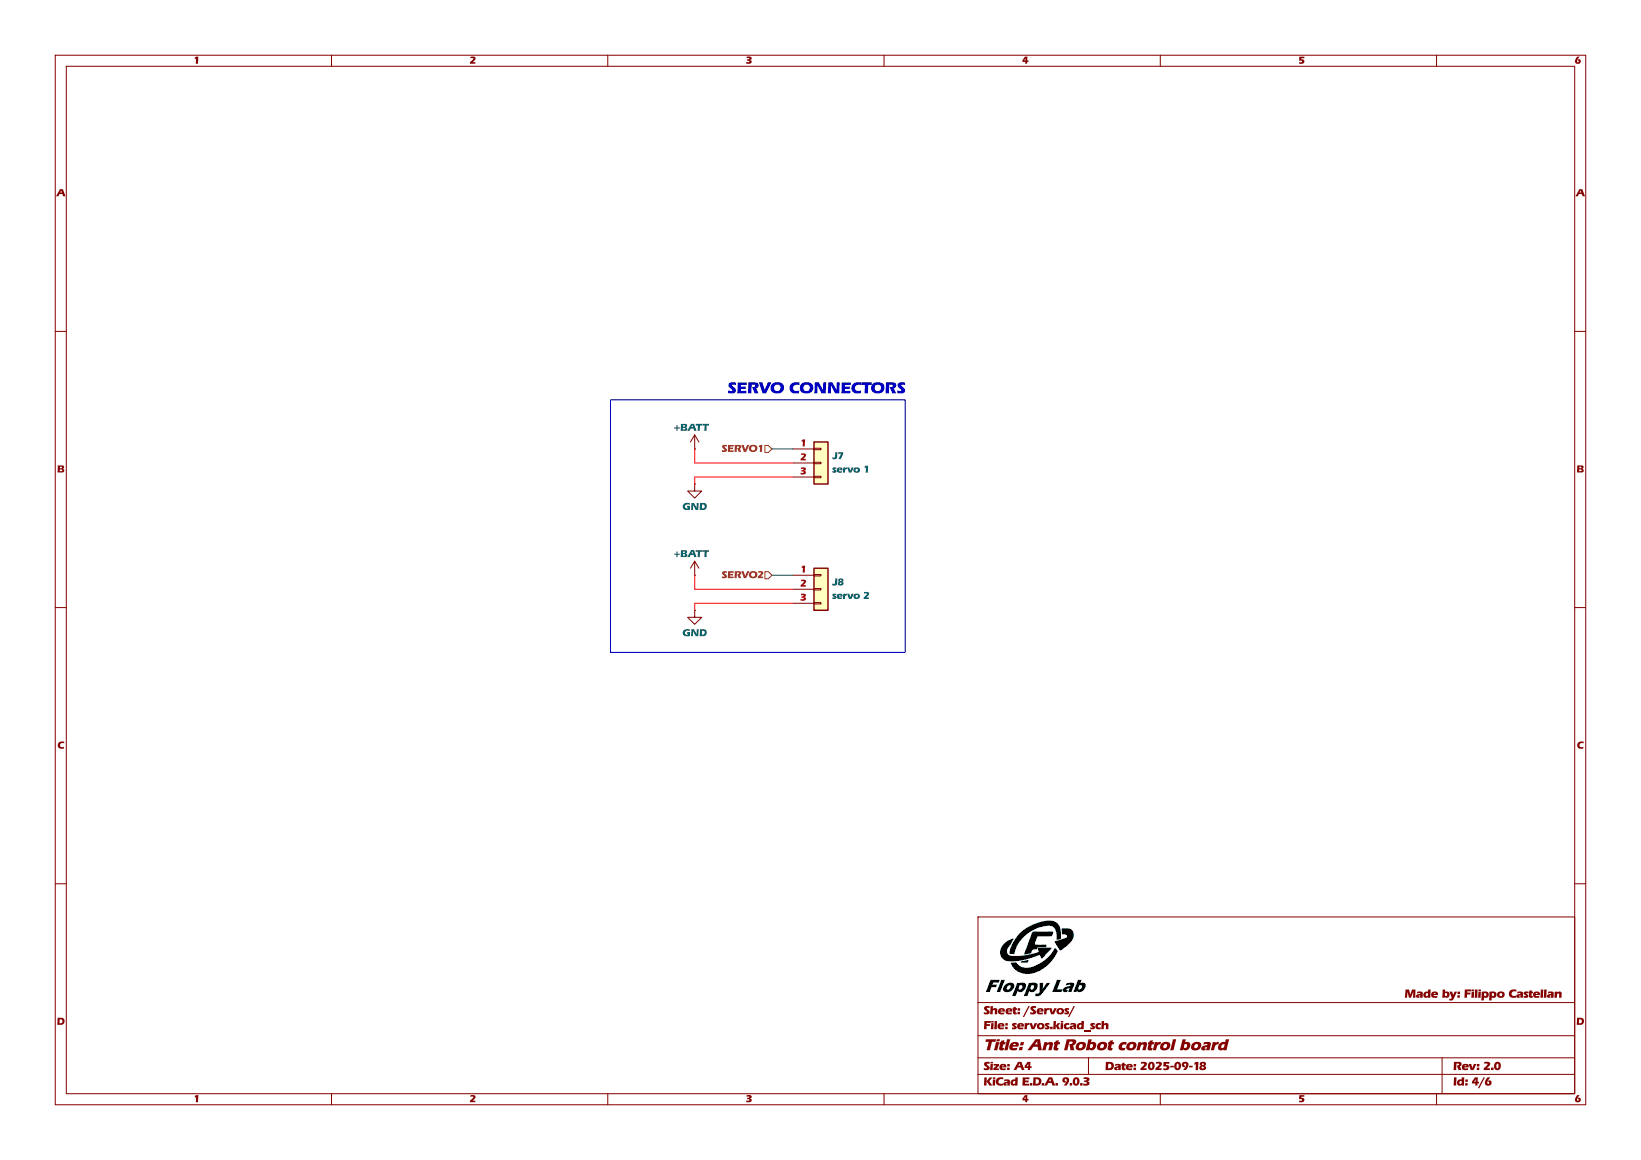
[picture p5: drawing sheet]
(kicad_sch
 (version 20250114)
 (generator "eeschema")
 (generator_version "9.0")
 (paper "A4")
 (title_block
  (title "Ant Robot control board")
  (date "2025-09-18")
  (rev "2.0")
  (company "Filippo Castellan"))
 (lib_symbols
  (symbol "Connector_Generic:Conn_01x03"
   (pin_names
    (offset 1.016) (hide yes)) (exclude_from_sim no) (in_bom yes) (on_board yes)
   (property "Reference" "J" (at 0 5.08 0) (effects (font (size 1.27 1.27))))
   (property "Value" "Conn_01x03" (at 0 -5.08 0) (effects (font (size 1.27 1.27))))
   (property "Footprint" "" (at 0 0 0) (effects (font (size 1.27 1.27)) (hide yes)))
   (property "Datasheet" "~" (at 0 0 0) (effects (font (size 1.27 1.27)) (hide yes)))
   (property "Description" "Generic connector, single row, 01x03, script generated (kicad-library-utils/schlib/autogen/connector/)" (at 0 0 0) (effects (font (size 1.27 1.27)) (hide yes)))
   (symbol "Conn_01x03_1_1"
    (rectangle (start -1.27 3.81) (end 1.27 -3.81) (stroke (width 0.254) (type default)) (fill (type background)))
    (rectangle (start -1.27 2.667) (end 0 2.413) (stroke (width 0.1524) (type default)) (fill (type none)))
    (rectangle (start -1.27 0.127) (end 0 -0.127) (stroke (width 0.1524) (type default)) (fill (type none)))
    (rectangle (start -1.27 -2.413) (end 0 -2.667) (stroke (width 0.1524) (type default)) (fill (type none)))
    (pin passive line (at -5.08 2.54 0) (length 3.81) (name "Pin_1" (effects (font (size 1.27 1.27)))) (number "1" (effects (font (size 1.27 1.27)))))
    (pin passive line (at -5.08 0 0) (length 3.81) (name "Pin_2" (effects (font (size 1.27 1.27)))) (number "2" (effects (font (size 1.27 1.27)))))
    (pin passive line (at -5.08 -2.54 0) (length 3.81) (name "Pin_3" (effects (font (size 1.27 1.27)))) (number "3" (effects (font (size 1.27 1.27))))))
   (embedded_fonts no))
  (symbol "power:+BATT"
   (power)
   (pin_numbers (hide yes))
   (pin_names
    (offset 0) (hide yes)) (exclude_from_sim no) (in_bom yes) (on_board yes)
   (property "Reference" "#PWR" (at 0 -3.81 0) (effects (font (size 1.27 1.27)) (hide yes)))
   (property "Value" "+BATT" (at 0 3.556 0) (effects (font (size 1.27 1.27))))
   (property "Footprint" "" (at 0 0 0) (effects (font (size 1.27 1.27)) (hide yes)))
   (property "Datasheet" "" (at 0 0 0) (effects (font (size 1.27 1.27)) (hide yes)))
   (property "Description" "Power symbol creates a global label with name \"+BATT\"" (at 0 0 0) (effects (font (size 1.27 1.27)) (hide yes)))
   (symbol "+BATT_0_1"
    (polyline (pts (xy -0.762 1.27) (xy 0 2.54)) (stroke (width 0) (type default)) (fill (type none)))
    (polyline (pts (xy 0 2.54) (xy 0.762 1.27)) (stroke (width 0) (type default)) (fill (type none)))
    (polyline (pts (xy 0 0) (xy 0 2.54)) (stroke (width 0) (type default)) (fill (type none))))
   (symbol "+BATT_1_1"
    (pin power_in line (at 0 0 90) (length 0) (name "~" (effects (font (size 1.27 1.27)))) (number "1" (effects (font (size 1.27 1.27))))))
   (embedded_fonts no))
  (symbol "power:GND"
   (power)
   (pin_numbers (hide yes))
   (pin_names
    (offset 0) (hide yes)) (exclude_from_sim no) (in_bom yes) (on_board yes)
   (property "Reference" "#PWR" (at 0 -6.35 0) (effects (font (size 1.27 1.27)) (hide yes)))
   (property "Value" "GND" (at 0 -3.81 0) (effects (font (size 1.27 1.27))))
   (property "Footprint" "" (at 0 0 0) (effects (font (size 1.27 1.27)) (hide yes)))
   (property "Datasheet" "" (at 0 0 0) (effects (font (size 1.27 1.27)) (hide yes)))
   (property "Description" "Power symbol creates a global label with name \"GND\" , ground" (at 0 0 0) (effects (font (size 1.27 1.27)) (hide yes)))
   (symbol "GND_0_1"
    (polyline (pts (xy 0 0) (xy 0 -1.27) (xy 1.27 -1.27) (xy 0 -2.54) (xy -1.27 -1.27) (xy 0 -1.27)) (stroke (width 0) (type default)) (fill (type none))))
   (symbol "GND_1_1"
    (pin power_in line (at 0 0 270) (length 0) (name "~" (effects (font (size 1.27 1.27)))) (number "1" (effects (font (size 1.27 1.27))))))
   (embedded_fonts no)))
 (rectangle
  (start 110.49 72.39)
  (end 163.83 118.11)
  (stroke (width 0) (type default))
  (fill (type none)))
 (text "SERVO CONNECTORS"
  (exclude_from_sim no)
  (at 163.83 71.12 0)
  (effects (font (size 2 2) (thickness 0.4)
    (bold yes)) (justify right)))
 (wire
  (pts (xy 125.73 83.82) (xy 143.51 83.82))
  (stroke (width 0) (type default)))
 (wire
  (pts (xy 143.51 109.22) (xy 125.73 109.22))
  (stroke (width 0) (type default)))
 (wire
  (pts (xy 125.73 106.68) (xy 143.51 106.68))
  (stroke (width 0) (type default)))
 (wire
  (pts (xy 139.7 81.28) (xy 143.51 81.28))
  (stroke (width 0) (type default)))
 (wire
  (pts (xy 125.73 86.36) (xy 143.51 86.36))
  (stroke (width 0) (type default)))
 (wire
  (pts (xy 125.73 81.28) (xy 125.73 83.82))
  (stroke (width 0) (type default)))
 (wire
  (pts (xy 125.73 86.36) (xy 125.73 87.63))
  (stroke (width 0) (type default)))
 (wire
  (pts (xy 139.7 104.14) (xy 143.51 104.14))
  (stroke (width 0) (type default)))
 (wire
  (pts (xy 125.73 104.14) (xy 125.73 106.68))
  (stroke (width 0) (type default)))
 (wire
  (pts (xy 125.73 109.22) (xy 125.73 110.49))
  (stroke (width 0) (type default)))
 (hierarchical_label "SERVO1"
  (shape input)
  (at 139.7 81.28 180)
  (effects (font (size 1.27 1.27)) (justify right)))
 (hierarchical_label "SERVO2"
  (shape input)
  (at 139.7 104.14 180)
  (effects (font (size 1.27 1.27)) (justify right)))
 (symbol
  (lib_id "Connector_Generic:Conn_01x03")
  (at 148.59 83.82 0)
  (unit 1)
  (exclude_from_sim no)
  (in_bom no)
  (on_board yes)
  (dnp no)
  (fields_autoplaced yes)
  (property "Reference" "J7" (at 150.622 82.5972 0) (effects (font (size 1.27 1.27)) (justify left)))
  (property "Value" "servo 1" (at 150.622 85.0428 0) (effects (font (size 1.27 1.27)) (justify left)))
  (property "Footprint" "_MY_connectors:01x03_TH_pad_renforced" (at 148.59 83.82 0) (effects (font (size 1.27 1.27)) (hide yes)))
  (property "Datasheet" "~" (at 148.59 83.82 0) (effects (font (size 1.27 1.27)) (hide yes)))
  (property "Description" "Generic connector, single row, 01x03, script generated (kicad-library-utils/schlib/autogen/connector/)" (at 148.59 83.82 0) (effects (font (size 1.27 1.27)) (hide yes)))
  (pin "1")
  (pin "3")
  (pin "2"))
 (symbol
  (lib_id "power:+BATT")
  (at 125.73 81.28 0)
  (mirror y)
  (unit 1)
  (exclude_from_sim no)
  (in_bom yes)
  (on_board yes)
  (dnp no)
  (property "Reference" "#PWR022" (at 125.73 85.09 0) (effects (font (size 1.27 1.27)) (hide yes)))
  (property "Value" "+BATT" (at 128.27 77.47 0) (effects (font (size 1.27 1.27)) (justify left)))
  (property "Footprint" "" (at 125.73 81.28 0) (effects (font (size 1.27 1.27)) (hide yes)))
  (property "Datasheet" "" (at 125.73 81.28 0) (effects (font (size 1.27 1.27)) (hide yes)))
  (property "Description" "Power symbol creates a global label with name \"+BATT\"" (at 125.73 81.28 0) (effects (font (size 1.27 1.27)) (hide yes)))
  (pin "1"))
 (symbol
  (lib_id "power:GND")
  (at 125.73 87.63 0)
  (unit 1)
  (exclude_from_sim no)
  (in_bom yes)
  (on_board yes)
  (dnp no)
  (property "Reference" "#PWR023" (at 125.73 93.98 0) (effects (font (size 1.27 1.27)) (hide yes)))
  (property "Value" "GND" (at 125.73 91.7837 0) (effects (font (size 1.27 1.27))))
  (property "Footprint" "" (at 125.73 87.63 0) (effects (font (size 1.27 1.27)) (hide yes)))
  (property "Datasheet" "" (at 125.73 87.63 0) (effects (font (size 1.27 1.27)) (hide yes)))
  (property "Description" "Power symbol creates a global label with name \"GND\" , ground" (at 125.73 87.63 0) (effects (font (size 1.27 1.27)) (hide yes)))
  (pin "1"))
 (symbol
  (lib_id "power:GND")
  (at 125.73 110.49 0)
  (unit 1)
  (exclude_from_sim no)
  (in_bom yes)
  (on_board yes)
  (dnp no)
  (property "Reference" "#PWR025" (at 125.73 116.84 0) (effects (font (size 1.27 1.27)) (hide yes)))
  (property "Value" "GND" (at 125.73 114.6437 0) (effects (font (size 1.27 1.27))))
  (property "Footprint" "" (at 125.73 110.49 0) (effects (font (size 1.27 1.27)) (hide yes)))
  (property "Datasheet" "" (at 125.73 110.49 0) (effects (font (size 1.27 1.27)) (hide yes)))
  (property "Description" "Power symbol creates a global label with name \"GND\" , ground" (at 125.73 110.49 0) (effects (font (size 1.27 1.27)) (hide yes)))
  (pin "1"))
 (symbol
  (lib_id "power:+BATT")
  (at 125.73 104.14 0)
  (mirror y)
  (unit 1)
  (exclude_from_sim no)
  (in_bom yes)
  (on_board yes)
  (dnp no)
  (property "Reference" "#PWR024" (at 125.73 107.95 0) (effects (font (size 1.27 1.27)) (hide yes)))
  (property "Value" "+BATT" (at 128.27 100.33 0) (effects (font (size 1.27 1.27)) (justify left)))
  (property "Footprint" "" (at 125.73 104.14 0) (effects (font (size 1.27 1.27)) (hide yes)))
  (property "Datasheet" "" (at 125.73 104.14 0) (effects (font (size 1.27 1.27)) (hide yes)))
  (property "Description" "Power symbol creates a global label with name \"+BATT\"" (at 125.73 104.14 0) (effects (font (size 1.27 1.27)) (hide yes)))
  (pin "1"))
 (symbol
  (lib_id "Connector_Generic:Conn_01x03")
  (at 148.59 106.68 0)
  (unit 1)
  (exclude_from_sim no)
  (in_bom no)
  (on_board yes)
  (dnp no)
  (fields_autoplaced yes)
  (property "Reference" "J8" (at 150.622 105.4572 0) (effects (font (size 1.27 1.27)) (justify left)))
  (property "Value" "servo 2" (at 150.622 107.9028 0) (effects (font (size 1.27 1.27)) (justify left)))
  (property "Footprint" "_MY_connectors:01x03_TH_pad_renforced" (at 148.59 106.68 0) (effects (font (size 1.27 1.27)) (hide yes)))
  (property "Datasheet" "~" (at 148.59 106.68 0) (effects (font (size 1.27 1.27)) (hide yes)))
  (property "Description" "Generic connector, single row, 01x03, script generated (kicad-library-utils/schlib/autogen/connector/)" (at 148.59 106.68 0) (effects (font (size 1.27 1.27)) (hide yes)))
  (pin "1")
  (pin "3")
  (pin "2")))
